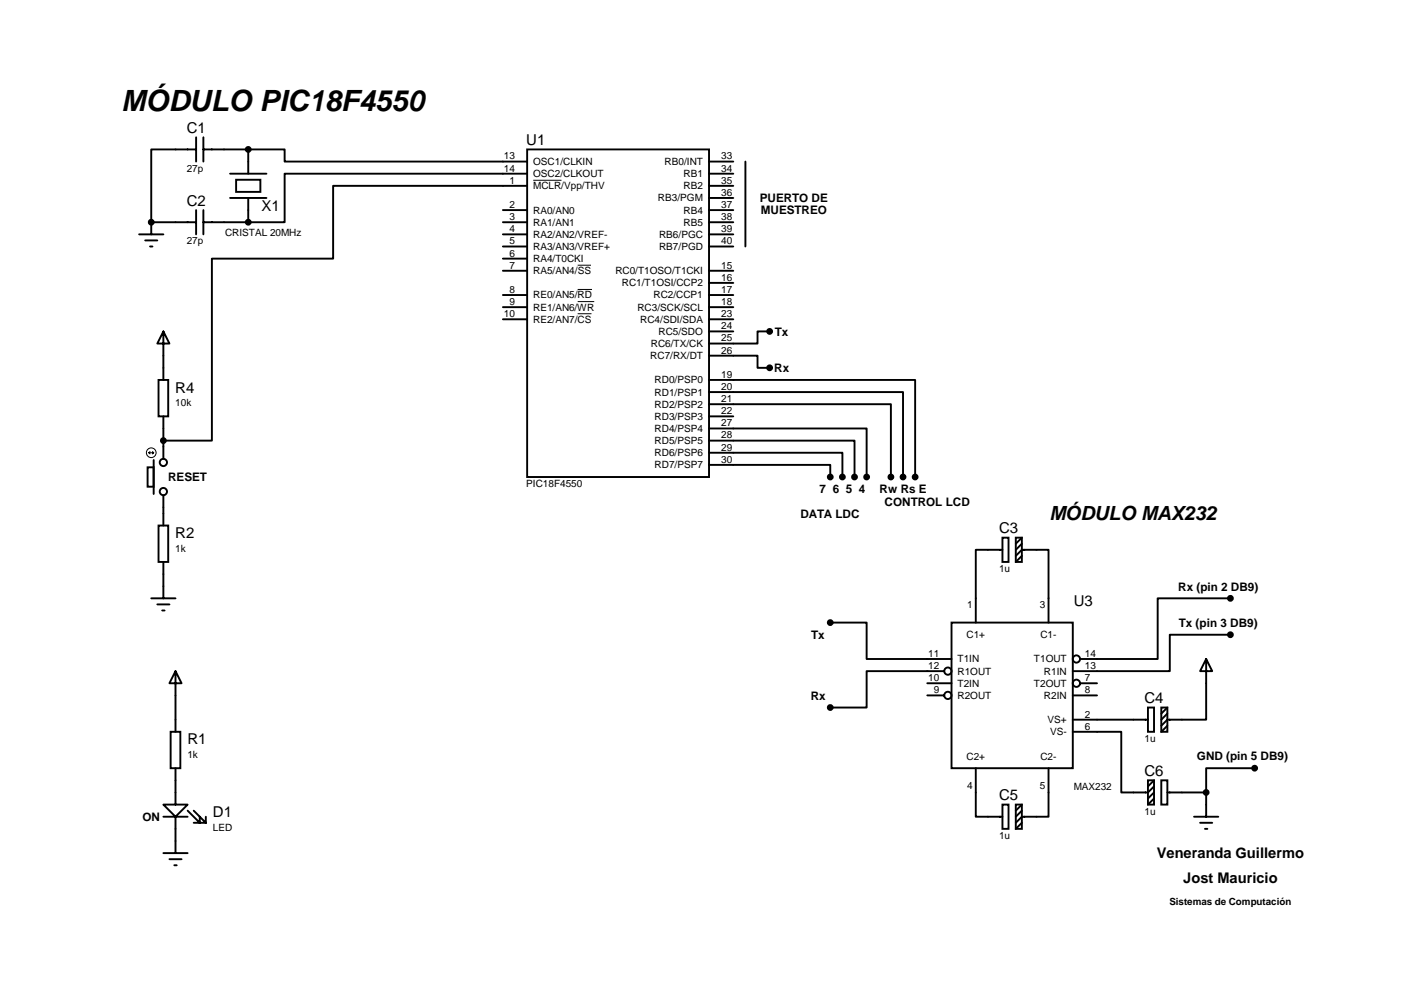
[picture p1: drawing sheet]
<svg xmlns="http://www.w3.org/2000/svg" width="297mm" height="210mm" viewBox="0 0 297 210" stroke-linecap="round" stroke-linejoin="round" font-family="sans-serif">
<g fill="none" stroke="#000" stroke-width=".4">
<path d="M41.1 31.3h-9.4v15.2M41.1 28.7v5.1M42.6 31.3h9.4M42.6 28.7v5.1M48.2 36.4h7.6M49.5 37.6h5v2.6h-5zM52 31.3h7.6v2.5h50.8M52 31.3v5.1M110.4 31.3h38.1v68.6h-38.1zM110.4 38.9h-40.6v15.2h-25.4v38.1h-10.2M110.4 36.4h-50.8v10.1h-7.6M148.5 33.8h5.1"/>
<path d="M148.5 36.4h5.1M148.5 38.9h5.1M156.1 33.8v17.8M29.1 49.1h5.1M30.4 50.3h2.6M31.4 51.6h.5M31.7 46.5h.1M31.7 46.5h9.4M31.7 46.5v2.6M41.1 44v5.1M42.6 46.5h9.4M42.6 44v5.1"/>
<path d="M48.2 41.4h7.6M52 41.4v5.1M105.3 46.5h5.1M105.3 44h5.1M105.3 49.1h5.1M105.3 54.1h5.1M105.3 56.7h5.1M105.3 51.6h5.1M148.5 46.5h5.1M148.5 44h5.1M148.5 49.1h5.1M148.5 56.7h5.1"/>
<path d="M148.5 59.2h5.1M148.5 51.6h5.1M148.5 41.4h5.1M33.2 79.5h2v7.7h-2zM34.2 69.4l1.3 2.5h-2.5zM34.2 69.4v10.1M105.3 61.8h5.1M105.3 64.3h5.1M105.3 66.8h5.1M148.5 79.5h43.2v20.4M148.5 74.5h10.2v2.5h2.5M148.5 61.8h5.1"/>
<path d="M148.5 64.3h5.1M148.5 66.8h5.1M148.5 69.4h5.1M161.2 69.4h-2.5v2.5h-10.2M30.9 97.8h1.3v4.1h-1.3zM32.2 96.3v7.1M34.2 87.2v8.9M148.5 89.7h33v10.2M148.5 92.2h30.5v7.7M148.5 94.8h28v5.1M148.5 97.3h25.4v2.6M148.5 84.6h38.1v15.3"/>
<path d="M148.5 82.1h40.7v17.8M148.5 87.2h5.1M33.2 110h2v7.6h-2zM34.2 103.7v6.3M34.2 117.6v7.7M210 115.1h-5.6v15.2M210 112.6h1.3v5h-1.3zM212.8 112.6h1.3v5h-1.3zM212.8 116.4l1.3-1.3h5.5v15.2M214.1 112.6l-1.3 1.2M214.1 113.8l-1.3 1.3M214.1 116.4l-1.3 1.2"/>
<path d="M31.7 125.3h5.1M33 126.5h2.5M34 127.8h.5M173.9 130.3h7.6v7.7h17.8M199.3 130.3h25.4v30.5h-25.4zM252.7 138l1.2 2.5h-2.5zM252.7 138v12.7h-8.2l-1.2 1.2M257.7 132.9h-12.7v7.6h-20.3M257.7 125.3h-15.2v12.7h-16.3M35.7 153.2h2.1v7.6h-2.1zM36.8 140.5l1.2 2.5h-2.5zM36.8 140.5v12.7"/>
<path d="M194.2 143h5.1M194.2 145.6h3.6M197.8 140.5h-16.3v7.6h-7.6M224.7 153.2h10.2v12.7h5.6l1.2-1.3M224.7 150.7h15.8M224.7 145.6h5.1M226.2 143h3.6M240.5 148.1h1.2v5.1h-1.2zM243.3 148.1h1.2v5.1h-1.2zM244.5 148.1l-1.2 1.3M244.5 149.4l-1.2 1.3M244.5 151.9l-1.2 1.3"/>
<path d="M34.2 168.4h5.1l-2.5 2.6zM34.2 178.6h5.1M34.2 171h5.1M35.5 179.9h2.5M36.8 160.8v7.6M36.8 171v7.6M39.3 169.7l2.5 2.6v-1.3M40.6 169.7l2.5 2.6M40.6 172.3h2.5M43.1 171v1.3M204.4 160.8v10.2h5.6M210 168.4h1.3v5.1h-1.3z"/>
<path d="M212.8 168.4h1.3v5.1h-1.3zM214.1 168.4l-1.3 1.3M214.1 169.7l-1.3 1.3M214.1 172.3l-1.3 1.2M219.6 160.8v10.2h-5.5l-1.3 1.3M240.5 163.4h1.2v5h-1.2zM241.7 167.2l-1.2 1.2M241.7 165.9l-1.2 1.3M241.7 163.4l-1.2 1.2M243.3 163.4h1.2v5h-1.2zM244.5 165.9h8.2M250.1 171h5.1"/>
<path d="M251.4 172.3h2.5M252.4 173.5h.5M252.7 165.9v5.1M262.8 160.8h-10.1v5.1M36.5 181.1h.5"/>
<circle cx="34.2" cy="96.8" r=".76"/>
<circle cx="34.2" cy="102.9" r=".76"/>
<circle cx="225.5" cy="138" r=".76"/>
<circle cx="198.6" cy="140.5" r=".76"/>
<circle cx="198.6" cy="145.6" r=".76"/>
<circle cx="225.5" cy="143" r=".76"/>
</g>
<path d="M111.7 37.7h5.9M121 55.5h2.8M121 60.6h3M121 63.1h3.5M121 65.7h2.9" fill="none" stroke="#010101" stroke-width=".21"/>
<g fill="#000" stroke="#000" stroke-width=".4">
<circle cx="52" cy="31.3" r=".51"/>
<circle cx="31.7" cy="46.5" r=".51"/>
<circle cx="52" cy="46.5" r=".51"/>
<circle cx="161.2" cy="77" r=".51"/>
<circle cx="161.2" cy="69.4" r=".51"/>
<circle cx="34.2" cy="92.2" r=".51"/>
<circle cx="173.9" cy="99.9" r=".51"/>
<circle cx="176.5" cy="99.9" r=".51"/>
<circle cx="179" cy="99.9" r=".51"/>
<circle cx="181.5" cy="99.9" r=".51"/>
<circle cx="186.6" cy="99.9" r=".51"/>
<circle cx="189.2" cy="99.9" r=".51"/>
<circle cx="191.7" cy="99.9" r=".51"/>
<circle cx="173.9" cy="130.3" r=".51"/>
<circle cx="257.7" cy="132.9" r=".51"/>
<circle cx="257.7" cy="125.3" r=".51"/>
<circle cx="173.9" cy="148.1" r=".51"/>
<circle cx="252.7" cy="165.9" r=".51"/>
<circle cx="262.8" cy="160.8" r=".51"/>
</g>
<g fill="none" stroke="#000" stroke-width=".21">
<path d="M31.2 94.8h1M31.2 94.8l.2 .2M31.4 94.5l-.2 .3M31.9 94.5l.3 .3M32.2 94.8l-.3 .2"/>
<circle cx="31.7" cy="94.8" r="1.02"/>
</g>
<text font-size="6.1" x="25.4" y="23.2">MÓDULO PIC18F4550</text>
<text font-size="4.1" x="219.8" y="109">MÓDULO MAX232</text>
<g font-size="3.1">
<text x="39.1" y="27.9">C1</text>
<text x="110.2" y="30.4">U1</text>
<text x="39.1" y="43.1">C2</text>
<text x="54.8" y="44.1">X1</text>
<text x="36.7" y="82.2">R4</text>
<text x="36.7" y="112.6">R2</text>
<text x="209.3" y="111.7">C3</text>
<text x="224.9" y="126.9">U3</text>
<text x="239.8" y="147.2">C4</text>
<text x="39.3" y="155.8">R1</text>
<text x="209.3" y="167.6">C5</text>
<text x="239.8" y="162.5">C6</text>
<text x="44.6" y="171.1">D1</text>
<text x="242.3" y="179.7">Veneranda Guillermo</text>
<text x="247.9" y="184.8">Jost Mauricio</text>
</g>
<g font-size="2.5">
<text x="159.1" y="42.4">PUERTO DE</text>
<text x="159.4" y="44.9">MUESTREO</text>
<text x="162.3" y="70.3">Tx</text>
<text x="162.2" y="77.9">Rx</text>
<text x="35.2" y="100.8">RESET</text>
<text x="171.7" y="103.3">7 6 5 4</text>
<text x="184.3" y="103.3">Rw Rs E</text>
<text x="185.3" y="105.9">CONTROL LCD</text>
<text x="167.7" y="108.4">DATA LDC</text>
<text x="246.8" y="123.6">Rx (pin 2 DB9)</text>
<text x="246.9" y="131.3">Tx (pin 3 DB9)</text>
<text x="169.9" y="133.8">Tx</text>
<text x="169.8" y="146.5">Rx</text>
<text x="250.7" y="159.2">GND (pin 5 DB9)</text>
<text x="29.8" y="171.9">ON</text>
</g>
<g font-size="2.1">
<text x="39.1" y="35.9">27p</text>
<text x="105.6" y="33.4">13</text>
<text x="105.6" y="35.9">14</text>
<text x="111.7" y="34.5">OSC1/CLKIN</text>
<text x="139.2" y="34.5">RB0/INT</text>
<text x="151.1" y="35.9">34</text>
<text x="151.1" y="33.4">33</text>
<text x="106.7" y="38.5">1</text>
<text x="111.7" y="37.1">OSC2/CLKOUT</text>
<text x="111.7" y="39.6">MCLR/Vpp/THV</text>
<text x="143.2" y="39.6">RB2</text>
<text x="143.2" y="37.1">RB1</text>
<text x="151.1" y="41">36</text>
<text x="151.1" y="38.5">35</text>
<text x="106.7" y="43.5">2</text>
<text x="106.7" y="46.1">3</text>
<text x="111.7" y="44.7">RA0/AN0</text>
<text x="111.7" y="47.2">RA1/AN1</text>
<text x="137.8" y="42.2">RB3/PGM</text>
<text x="143.2" y="47.2">RB5</text>
<text x="143.2" y="44.7">RB4</text>
<text x="151.1" y="46.1">38</text>
<text x="151.1" y="43.5">37</text>
<text x="39.1" y="51.2">27p</text>
<text x="47.1" y="49.5">CRISTAL 20MHz</text>
<text x="106.7" y="48.6">4</text>
<text x="106.7" y="53.7">6</text>
<text x="106.7" y="51.2">5</text>
<text x="111.7" y="49.8">RA2/AN2/VREF-</text>
<text x="111.7" y="52.3">RA3/AN3/VREF+</text>
<text x="138.1" y="52.3">RB7/PGD</text>
<text x="138.1" y="49.8">RB6/PGC</text>
<text x="151.1" y="51.2">40</text>
<text x="151.1" y="48.6">39</text>
<text x="106.7" y="56.2">7</text>
<text x="111.7" y="54.9">RA4/T0CKI</text>
<text x="111.7" y="57.4">RA5/AN4/SS</text>
<text x="128.9" y="57.4">RC0/T1OSO/T1CKI</text>
<text x="130.3" y="59.9">RC1/T1OSI/CCP2</text>
<text x="151.1" y="58.8">16</text>
<text x="151.1" y="56.2">15</text>
<text x="106.7" y="61.3">8</text>
<text x="106.7" y="63.9">9</text>
<text x="111.7" y="62.5">RE0/AN5/RD</text>
<text x="111.7" y="65">RE1/AN6/WR</text>
<text x="133.5" y="65">RC3/SCK/SCL</text>
<text x="136.9" y="62.5">RC2/CCP1</text>
<text x="151.1" y="63.9">18</text>
<text x="151.1" y="61.3">17</text>
<text x="105.6" y="66.4">10</text>
<text x="111.7" y="67.6">RE2/AN7/CS</text>
<text x="134.1" y="67.6">RC4/SDI/SDA</text>
<text x="138" y="70.1">RC5/SDO</text>
<text x="151.1" y="68.9">24</text>
<text x="151.1" y="66.4">23</text>
<text x="151.1" y="71.5">25</text>
<text x="136.2" y="75.2">RC7/RX/DT</text>
<text x="136.3" y="72.6">RC6/TX/CK</text>
<text x="151.1" y="74">26</text>
<text x="137.1" y="80.3">RD0/PSP0</text>
<text x="137.1" y="82.8">RD1/PSP1</text>
<text x="151.1" y="79.1">19</text>
<text x="151.1" y="81.6">20</text>
<text x="36.7" y="85">10k</text>
<text x="137.1" y="87.9">RD3/PSP3</text>
<text x="137.1" y="85.3">RD2/PSP2</text>
<text x="151.1" y="89.3">27</text>
<text x="151.1" y="86.7">22</text>
<text x="151.1" y="84.2">21</text>
<text x="137.1" y="95.5">RD6/PSP6</text>
<text x="137.1" y="93">RD5/PSP5</text>
<text x="137.1" y="90.4">RD4/PSP4</text>
<text x="151.1" y="94.3">29</text>
<text x="151.1" y="91.8">28</text>
<text x="110.2" y="102">PIC18F4550</text>
<text x="137.1" y="98">RD7/PSP7</text>
<text x="151.1" y="96.9">30</text>
<text x="36.7" y="115.5">1k</text>
<text x="209.3" y="119.7">1u</text>
<text x="202.6" y="127.4">1</text>
<text x="217.8" y="127.4">3</text>
<text x="194.5" y="137.5">11</text>
<text x="202.5" y="133.5">C1+</text>
<text x="217.9" y="133.5">C1-</text>
<text x="227.3" y="137.5">14</text>
<text x="194.5" y="140.1">12</text>
<text x="194.5" y="142.6">10</text>
<text x="200.6" y="138.7">T1IN</text>
<text x="200.6" y="141.2">R1OUT</text>
<text x="200.6" y="143.8">T2IN</text>
<text x="216.6" y="138.7">T1OUT</text>
<text x="216.6" y="143.8">T2OUT</text>
<text x="218.7" y="141.2">R1IN</text>
<text x="227.3" y="140.1">13</text>
<text x="227.3" y="142.6">7</text>
<text x="195.6" y="145.1">9</text>
<text x="200.6" y="146.3">R2OUT</text>
<text x="218.7" y="146.3">R2IN</text>
<text x="227.3" y="145.1">8</text>
<text x="219.5" y="151.4">VS+</text>
<text x="220" y="153.9">VS-</text>
<text x="227.3" y="152.8">6</text>
<text x="227.3" y="150.2">2</text>
<text x="239.8" y="155.3">1u</text>
<text x="39.3" y="158.7">1k</text>
<text x="202.5" y="159.1">C2+</text>
<text x="217.9" y="159.1">C2-</text>
<text x="202.6" y="165.2">4</text>
<text x="217.8" y="165.2">5</text>
<text x="224.9" y="165.4">MAX232</text>
<text x="44.6" y="173.9">LED</text>
<text x="239.8" y="170.5">1u</text>
<text x="209.3" y="175.6">1u</text>
<text x="245" y="189.5">Sistemas de Computación</text>
</g>
</svg>
